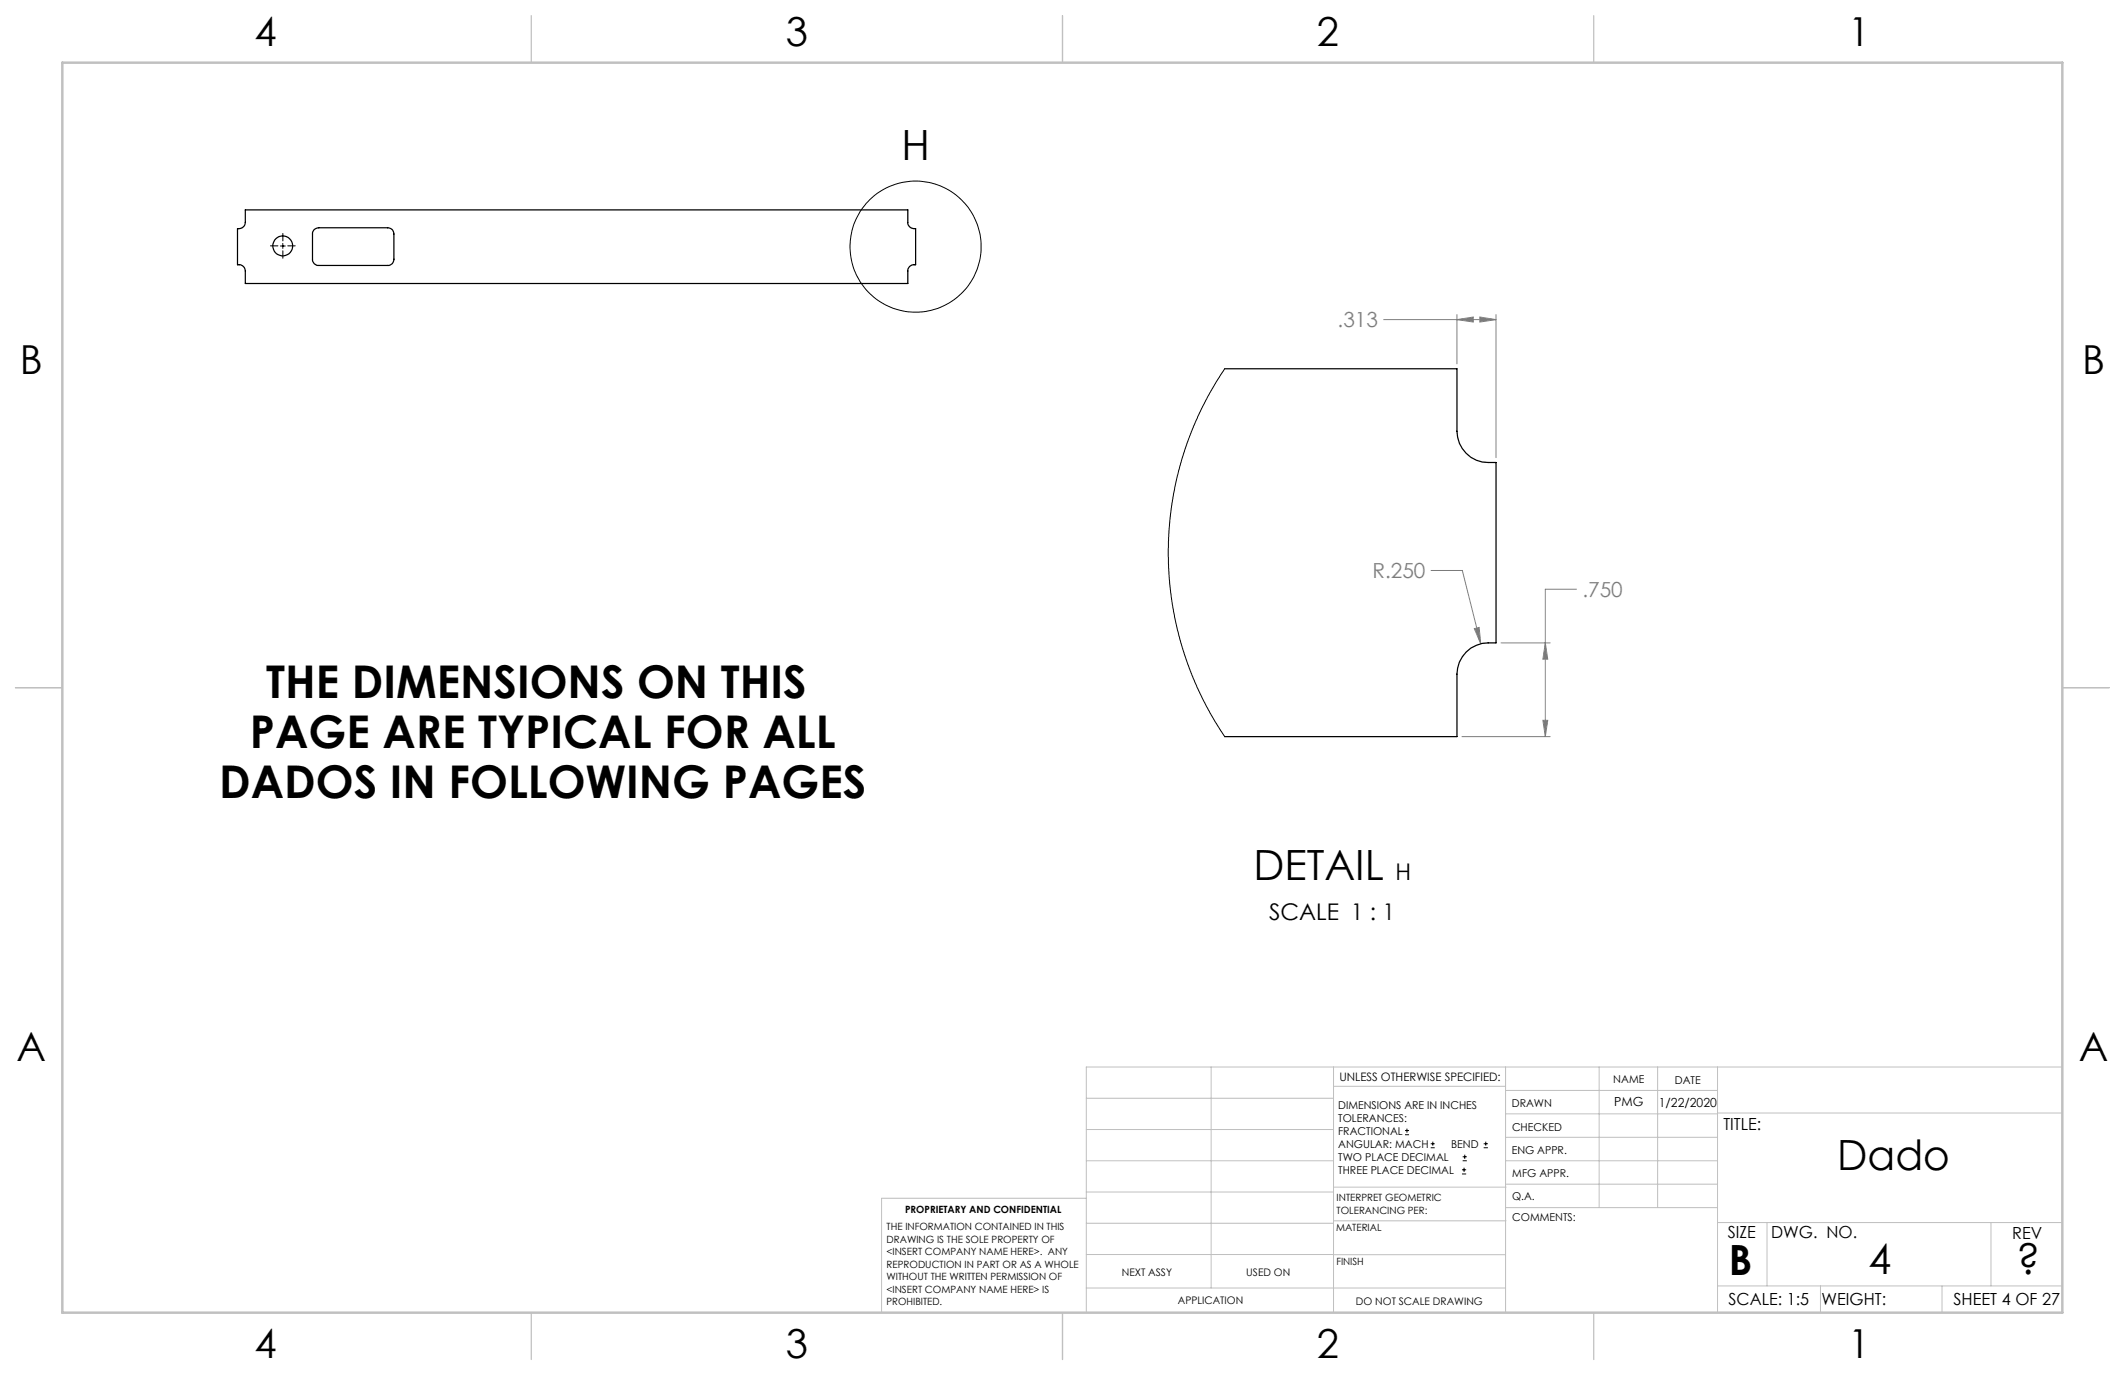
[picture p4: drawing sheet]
<svg xmlns="http://www.w3.org/2000/svg" width="432mm" height="279mm" viewBox="0 0 432 279" stroke-linecap="round" stroke-linejoin="round" font-family="sans-serif">
<g fill="none" stroke="#000" stroke-width=".2">
<path d="M57 50h1M57.5 49.5v1M285.5 230.6h.8M285.5 229.7h.8M285.9 229.3v.9M290.7 233.2h.8M290.7 232.4h.8M291.1 232v.8M297.1 238.5h.8M297.1 237.7h.8M297.2 235.9h.9M297.2 235.1h.9"/>
<path d="M297.5 237.3v.8M297.6 234.6v.9M301.5 233.2h.8M301.5 232.4h.8M301.9 232v.8"/>
<circle cx="186.1" cy="50.1" r="13.3"/>
</g>
<path d="M281.2 64.9h22.8M296.1 64.9l3.3-.5v1zM296.1 63.9v10M300.7 64.4l3.3 .5-3.3 .5zM304 63.9v29.1M290.8 115.9h6.3l3.8 14.9M320.4 119.7h-6.4v30M299.6 127.7l1-.2 .3 3.3zM305 130.6h10M314 130.6l.5 3.3h-1zM297.1 149.7h17.9M313.5 146.4h1l-.5 3.3z" fill="none" stroke="#808080" stroke-width=".2"/>
<path d="M56.5 50h-1.5M57.5 49v-1.6M57.5 51v1.5M58.5 50h1.5" fill="none" stroke="#000" stroke-width=".2" stroke-dasharray="15.2 1.3 1.3 1.3"/>
<g fill="none" stroke="#c0c0c0" stroke-width=".2">
<path d="M246.1 216.8v44.9M271 216.8v49.9M305.9 216.8v49.9M324.9 216.8v28.6M336.8 216.8v28.6M349 216.8v49.9M419.1 216.8h-198.4v49.9M220.7 235.9h50.3M220.7 229.5h50.3M220.7 223.2h50.3M271 220.7h34.9M305.9 231.1h43.1"/>
<path d="M305.9 226.3h43.1M305.9 221.6h43.1M305.9 235.9h43.1M349 226.2h70.1M220.7 248.6h50.3M220.7 242.2h50.3M220.7 254.9h50.3M220.7 243.5h-41.6v23.2M271 255h34.9M271 248.1h35M271 241.2h35M305.9 240.6h43.1"/>
<path d="M306 245.4h43M349 248.4h70.1M359.1 248.4v12.9M404.6 248.4v12.9M220.7 261.7h85.2M349 261.3h70.1M369.9 261.3v5.4M394.6 261.3v5.4"/>
</g>
<path d="M108 3.2v9.5M215.9 3.2v9.5M323.8 3.2v9.5M3.1 139.7h9.6M419.1 139.7h9.5M108 266.7v9.6M215.9 266.7v9.6M323.8 266.7v9.6" fill="none" stroke="#c0c0c0" stroke-width=".25"/>
<path d="M12.7 12.7h406.4v254h-406.4z" fill="none" stroke="#c0c0c0" stroke-width=".5"/>
<path d="M300.7 64.4l3.3 .5-3.3 .5zM296.1 64.9l3.3-.5v1zM313.5 146.4h1l-.5 3.3zM314 130.6l.5 3.3h-1zM299.6 127.7l1.3 3.1-.3-3.3z" fill="#808080"/>
<g fill="none" stroke="#000" stroke-width=".25">
<path d="M49.8 42.7h134.7v2.5a1.31 1.31 0 0 0 1.6 1.3v7.3a1.32 1.32 0 0 0-1.6 1.3v2.5h-134.7v-2.5a1.31 1.31 0 0 0-1.5-1.3v-7.3a1.32 1.32 0 0 0 1.5-1.3zM63.9 46.6l.9-.3h14a1.21 1.21 0 0 1 1.2 1.3v5.1a1.21 1.21 0 0 1-1.2 1.2h-14a1.21 1.21 0 0 1-1.3-1.2v-5.4zM248.8 74.9h47.3v12.7a6.4 6.4 0 0 0 6.3 6.4h1.6v36.6a6.9 6.9 0 0 0-7.5 3.9l-.3 1.2-.1 1.3v12.7h-47.3"/>
<circle cx="57.4" cy="50" r="2.02"/>
</g>
<path d="M248.8 74.9l-2.9 4.9-1.8 3.5-2 4.4-1.9 5.3-1 3.8-1.1 5.6-.5 5-.2 4.1 .1 5.2 .5 4.5 .7 4.2 1.5 6.2 2 5.6 1.6 3.7 2.1 4.1 2.9 4.7" fill="none" stroke="#000" stroke-width=".2"/>
<g font-size="9.2">
<text x="54.1" y="141.8">THE DIMENSIONS ON THIS</text>
<text x="50.8" y="151.9">PAGE ARE TYPICAL FOR ALL</text>
<text x="44.5" y="162.1">DADOS IN FOLLOWING PAGES</text>
</g>
<g font-size="8.5">
<text x="183.2" y="32.6">H</text>
<text x="254.7" y="178.8">DETAIL</text>
<text x="373.3" y="237.7">Dado</text>
<text x="351.3" y="259">B</text>
<text x="379.7" y="258.9">4</text>
<text x="409.8" y="258.9">?</text>
</g>
<g font-size="8.1">
<text x="51.7" y="9.3">4</text>
<text x="159.7" y="9.3">3</text>
<text x="267.6" y="9.3">2</text>
<text x="375.6" y="9.3">1</text>
<text x="4" y="76">B</text>
<text x="423.1" y="76">B</text>
<text x="3.3" y="215.7">A</text>
<text x="422.4" y="215.7">A</text>
<text x="51.7" y="276">4</text>
<text x="159.7" y="276">3</text>
<text x="267.6" y="276">2</text>
<text x="375.6" y="276">1</text>
</g>
<g font-size="4.7">
<text x="283.6" y="178.7">H</text>
<text x="257.9" y="187">SCALE 1 : 1</text>
</g>
<g font-size="4.2" fill="#808080">
<text x="271.8" y="66.5">.313</text>
<text x="278.9" y="117.5">R.250</text>
<text x="321.5" y="121.3">.750</text>
</g>
<g font-size="3.4">
<text x="350.2" y="229.5">TITLE:</text>
<text x="351.1" y="251.6">SIZE</text>
<text x="359.9" y="251.6">DWG. NO.</text>
<text x="408.9" y="251.7">REV</text>
<text x="351.2" y="265.2">SCALE: 1:5</text>
<text x="370.1" y="265.3">WEIGHT:</text>
<text x="396.9" y="265.2">SHEET 4 OF 27</text>
</g>
<g font-size="2.5">
<text x="328" y="224.8">PMG</text>
<text x="337.1" y="224.9">1/22/2020</text>
</g>
<text font-size="2.4" x="272.2" y="219.7">UNLESS OTHERWISE SPECIFIED:</text>
<g font-size="2.2">
<text x="327.8" y="220.1">NAME</text>
<text x="340.3" y="220.2">DATE</text>
<text x="271.9" y="225.3">DIMENSIONS ARE IN INCHES</text>
<text x="271.9" y="227.9">TOLERANCES:</text>
<text x="307.2" y="224.9">DRAWN</text>
<text x="271.9" y="230.6">FRACTIONAL</text>
<text x="271.9" y="233.2">ANGULAR: MACH</text>
<text x="294.9" y="233.2">BEND</text>
<text x="307.3" y="229.8">CHECKED</text>
<text x="271.9" y="235.9">TWO PLACE DECIMAL</text>
<text x="271.9" y="238.5">THREE PLACE DECIMAL</text>
<text x="307.2" y="234.5">ENG APPR.</text>
<text x="307.3" y="239.2">MFG APPR.</text>
<text x="307.3" y="243.9">Q.A.</text>
<text x="307.3" y="248.1">COMMENTS:</text>
</g>
<g font-size="2.1">
<text x="227.9" y="259.2">NEXT ASSY</text>
<text x="253.3" y="259.2">USED ON</text>
<text x="239.3" y="265">APPLICATION</text>
<text x="275.5" y="265.1">DO NOT SCALE DRAWING</text>
</g>
<g font-size="2">
<text x="271.6" y="244.1">INTERPRET GEOMETRIC</text>
<text x="180.2" y="250">THE INFORMATION CONTAINED IN THIS</text>
<text x="183.9" y="246.4">PROPRIETARY AND CONFIDENTIAL</text>
<text x="271.5" y="250.2">MATERIAL</text>
<text x="271.6" y="246.6">TOLERANCING PER:</text>
<text x="180.2" y="252.5">DRAWING IS THE SOLE PROPERTY OF</text>
<text x="180.2" y="255.1">&lt;INSERT COMPANY NAME HERE&gt;. ANY</text>
<text x="180.2" y="257.6">REPRODUCTION IN PART OR AS A WHOLE</text>
<text x="271.5" y="257">FINISH</text>
<text x="180.2" y="260.1">WITHOUT THE WRITTEN PERMISSION OF</text>
<text x="180.2" y="262.6">&lt;INSERT COMPANY NAME HERE&gt; IS</text>
<text x="180.2" y="265.2">PROHIBITED.</text>
</g>
</svg>
